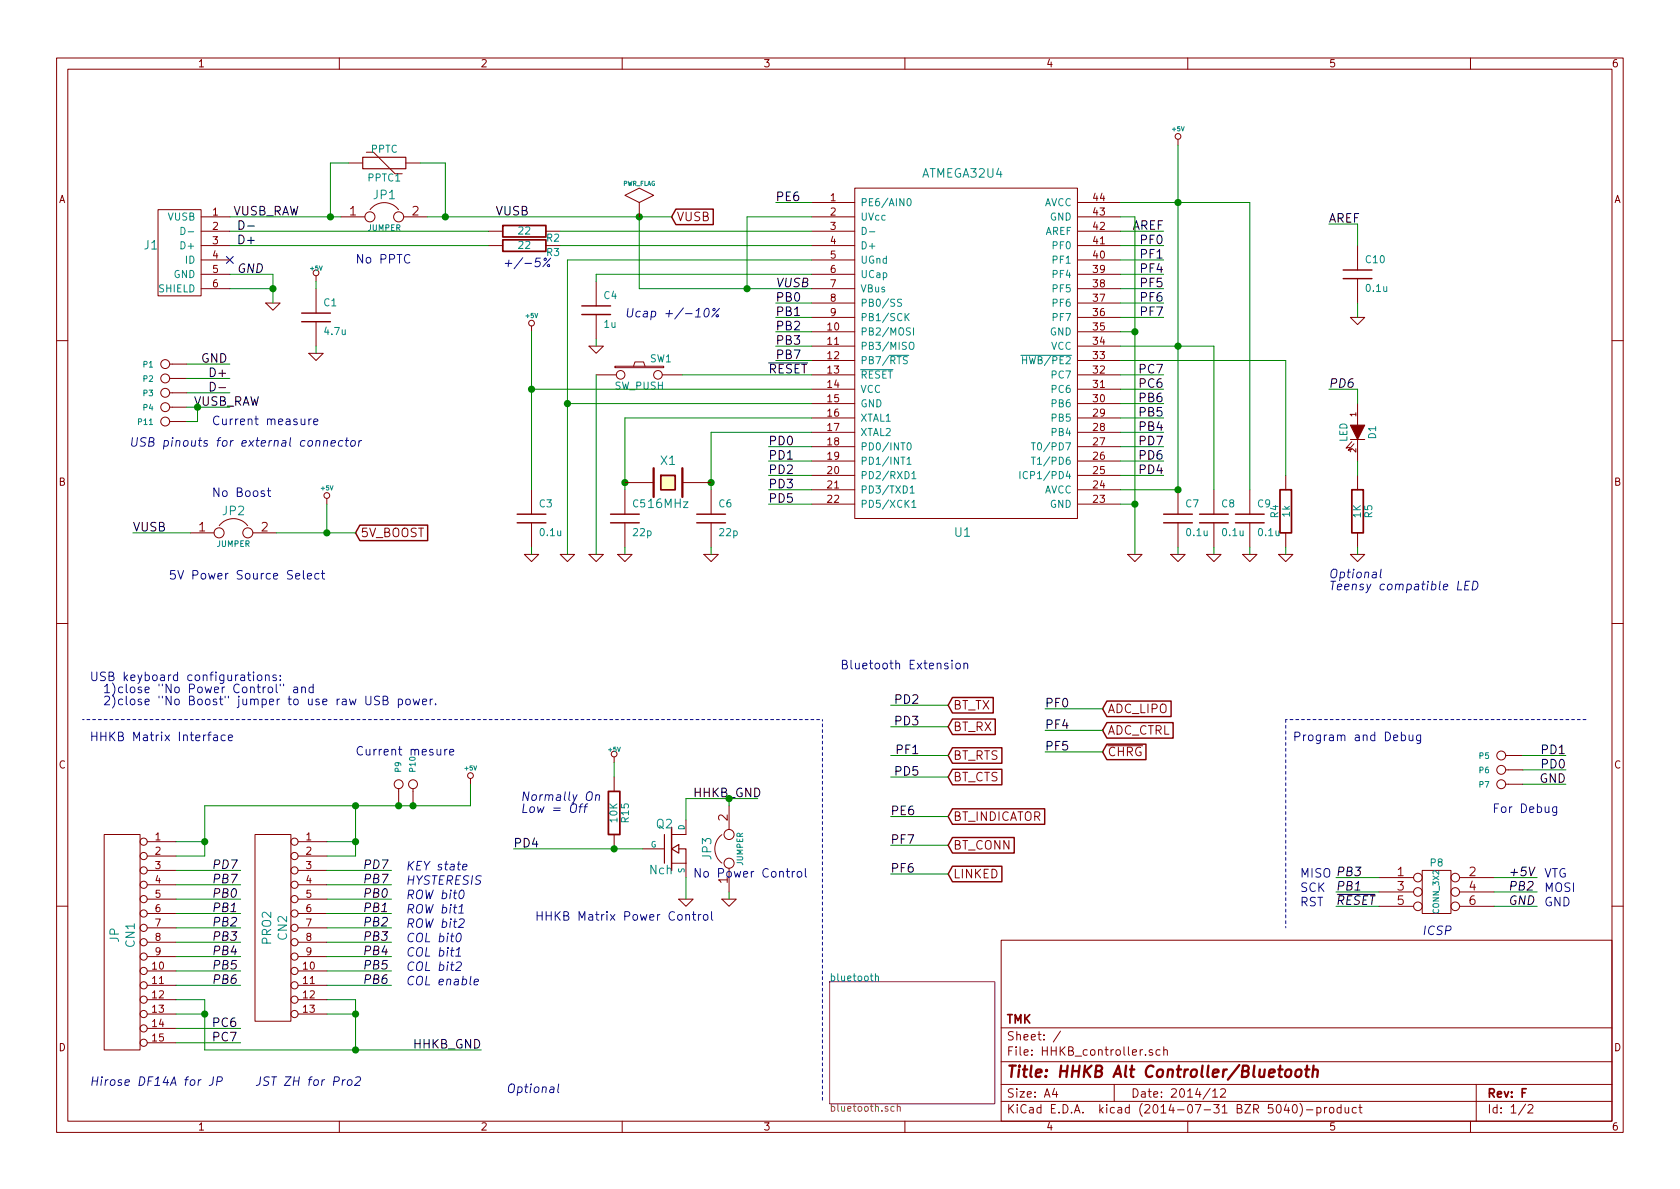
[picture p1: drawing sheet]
EESchema Schematic File Version 2
LIBS:keyboard_parts
LIBS:HHKB_controller-cache
EELAYER 24 0
EELAYER END
$Descr A4 11693 8268
encoding utf-8
Sheet 1 2
Title "HHKB Alt Controller/Bluetooth"
Date "2014/12"
Rev "F"
Comp "TMK"
Comment1 ""
Comment2 ""
Comment3 ""
Comment4 ""
$EndDescr
Text Label 1650 1700 0    60   ~ 0
D+
Text Label 1650 1600 0    60   ~ 0
D-
Text Label 1625 1500 0    60   ~ 0
VUSB_RAW
Text Label 1400 2525 0    60   ~ 0
GND
Text Label 1450 2625 0    60   ~ 0
D+
Text Label 1450 2725 0    60   ~ 0
D-
Text Label 1350 2825 0    60   ~ 0
VUSB_RAW
Text Label 5400 1400 0    60   ~ 0
PE6
Text Label 5400 2400 0    60   ~ 0
PB3
Text Label 5400 2300 0    60   ~ 0
PB2
Text Label 5400 2200 0    60   ~ 0
PB1
Text Label 5400 2500 0    60   ~ 0
PB7
Text Label 5400 2100 0    60   ~ 0
PB0
Text Label 8100 3200 2    60   ~ 0
PD6
Text Label 8100 3300 2    60   ~ 0
PD4
Text Label 8100 3100 2    60   ~ 0
PD7
Text Label 8100 3000 2    60   ~ 0
PB4
Text Label 8100 2900 2    60   ~ 0
PB5
Text Label 8100 2800 2    60   ~ 0
PB6
Text Label 8100 2700 2    60   ~ 0
PC6
Text Label 8100 2600 2    60   ~ 0
PC7
Text Label 8100 2200 2    60   ~ 0
PF7
Text Label 8100 2100 2    60   ~ 0
PF6
Text Label 8100 2000 2    60   ~ 0
PF5
Text Label 8100 1900 2    60   ~ 0
PF4
Text Label 8100 1800 2    60   ~ 0
PF1
Text Label 8100 1700 2    60   ~ 0
PF0
Text Label 8100 1600 2    60   ~ 0
AREF
Text Label 5350 3500 0    60   ~ 0
PD5
Text Label 5350 3400 0    60   ~ 0
PD3
Text Label 5350 3300 0    60   ~ 0
PD2
Text Label 5350 3200 0    60   ~ 0
PD1
Text Label 5350 3100 0    60   ~ 0
PD0
$Comp
L GND #PWR01
U 1 1
P 3950 3850
F 0 "#PWR01" H 3950 3850 30  0001 C CNN
F 1 "GND" H 3950 3780 30  0001 C CNN
F 2 "" H 3950 3850 60  0001 C CNN
F 3 "" H 3950 3850 60  0001 C CNN
	1    3950 3850
	1    0    0    -1  
$EndComp
$Comp
L GND #PWR02
U 1 1
P 8450 3850
F 0 "#PWR02" H 8450 3850 30  0001 C CNN
F 1 "GND" H 8450 3780 30  0001 C CNN
F 2 "" H 8450 3850 60  0001 C CNN
F 3 "" H 8450 3850 60  0001 C CNN
	1    8450 3850
	1    0    0    -1  
$EndComp
$Comp
L GND #PWR03
U 1 1
P 8950 3850
F 0 "#PWR03" H 8950 3850 30  0001 C CNN
F 1 "GND" H 8950 3780 30  0001 C CNN
F 2 "" H 8950 3850 60  0001 C CNN
F 3 "" H 8950 3850 60  0001 C CNN
	1    8950 3850
	1    0    0    -1  
$EndComp
$Comp
L GND #PWR04
U 1 1
P 1900 2100
F 0 "#PWR04" H 1900 2100 30  0001 C CNN
F 1 "GND" H 1900 2030 30  0001 C CNN
F 2 "" H 1900 2100 60  0001 C CNN
F 3 "" H 1900 2100 60  0001 C CNN
	1    1900 2100
	1    0    0    -1  
$EndComp
$Comp
L GND #PWR05
U 1 1
P 8700 3850
F 0 "#PWR05" H 8700 3850 30  0001 C CNN
F 1 "GND" H 8700 3780 30  0001 C CNN
F 2 "" H 8700 3850 60  0001 C CNN
F 3 "" H 8700 3850 60  0001 C CNN
	1    8700 3850
	1    0    0    -1  
$EndComp
$Comp
L GND #PWR06
U 1 1
P 8200 3850
F 0 "#PWR06" H 8200 3850 30  0001 C CNN
F 1 "GND" H 8200 3780 30  0001 C CNN
F 2 "" H 8200 3850 60  0001 C CNN
F 3 "" H 8200 3850 60  0001 C CNN
	1    8200 3850
	1    0    0    -1  
$EndComp
$Comp
L GND #PWR07
U 1 1
P 7900 3850
F 0 "#PWR07" H 7900 3850 30  0001 C CNN
F 1 "GND" H 7900 3780 30  0001 C CNN
F 2 "" H 7900 3850 60  0001 C CNN
F 3 "" H 7900 3850 60  0001 C CNN
	1    7900 3850
	1    0    0    -1  
$EndComp
$Comp
L GND #PWR08
U 1 1
P 4950 3850
F 0 "#PWR08" H 4950 3850 30  0001 C CNN
F 1 "GND" H 4950 3780 30  0001 C CNN
F 2 "" H 4950 3850 60  0001 C CNN
F 3 "" H 4950 3850 60  0001 C CNN
	1    4950 3850
	1    0    0    -1  
$EndComp
$Comp
L ATMEGA32U4 U1
U 1 1
P 6700 2450
F 0 "U1" H 6700 1200 60  0000 C CNN
F 1 "ATMEGA32U4" H 6700 3700 60  0000 C CNN
F 2 "keyboard_parts:QFP44" H 6700 2450 60  0001 C CNN
F 3 "" H 6700 2450 60  0001 C CNN
	1    6700 2450
	1    0    0    -1  
$EndComp
$Comp
L +5V #PWR09
U 1 1
P 8200 1000
F 0 "#PWR09" H 8200 970 20  0001 C CNN
F 1 "+5V" H 8200 1110 30  0000 C CNN
F 2 "" H 8200 1000 60  0001 C CNN
F 3 "" H 8200 1000 60  0001 C CNN
	1    8200 1000
	1    0    0    -1  
$EndComp
$Comp
L +5V #PWR010
U 1 1
P 3700 2300
F 0 "#PWR010" H 3700 2270 20  0001 C CNN
F 1 "+5V" H 3700 2410 30  0000 C CNN
F 2 "" H 3700 2300 60  0001 C CNN
F 3 "" H 3700 2300 60  0001 C CNN
	1    3700 2300
	1    0    0    -1  
$EndComp
$Comp
L +5V #PWR011
U 1 1
P 2275 3500
F 0 "#PWR011" H 2275 3470 20  0001 C CNN
F 1 "+5V" H 2275 3610 30  0000 C CNN
F 2 "" H 2275 3500 60  0001 C CNN
F 3 "" H 2275 3500 60  0001 C CNN
	1    2275 3500
	1    0    0    -1  
$EndComp
$Comp
L C C4
U 1 1
P 4150 2150
F 0 "C4" H 4200 2250 50  0000 L CNN
F 1 "1u" H 4200 2050 50  0000 L CNN
F 2 "keyboard_parts:C_1608" H 4150 2150 60  0001 C CNN
F 3 "" H 4150 2150 60  0001 C CNN
	1    4150 2150
	1    0    0    -1  
$EndComp
$Comp
L C C1
U 1 1
P 2200 2200
F 0 "C1" H 2250 2300 50  0000 L CNN
F 1 "4.7u" H 2250 2100 50  0000 L CNN
F 2 "keyboard_parts:C_3216" H 2200 2200 60  0001 C CNN
F 3 "" H 2200 2200 60  0001 C CNN
	1    2200 2200
	1    0    0    -1  
$EndComp
$Comp
L C C7
U 1 1
P 8200 3600
F 0 "C7" H 8250 3700 50  0000 L CNN
F 1 "0.1u" H 8250 3500 50  0000 L CNN
F 2 "keyboard_parts:C_1608" H 8200 3600 60  0001 C CNN
F 3 "" H 8200 3600 60  0001 C CNN
	1    8200 3600
	1    0    0    -1  
$EndComp
$Comp
L C C8
U 1 1
P 8450 3600
F 0 "C8" H 8500 3700 50  0000 L CNN
F 1 "0.1u" H 8500 3500 50  0000 L CNN
F 2 "keyboard_parts:C_1608" H 8450 3600 60  0001 C CNN
F 3 "" H 8450 3600 60  0001 C CNN
	1    8450 3600
	1    0    0    -1  
$EndComp
$Comp
L C C9
U 1 1
P 8700 3600
F 0 "C9" H 8750 3700 50  0000 L CNN
F 1 "0.1u" H 8750 3500 50  0000 L CNN
F 2 "keyboard_parts:C_1608" H 8700 3600 60  0001 C CNN
F 3 "" H 8700 3600 60  0001 C CNN
	1    8700 3600
	1    0    0    -1  
$EndComp
$Comp
L R R2
U 1 1
P 3650 1600
F 0 "R2" V 3700 1800 50  0000 C CNN
F 1 "22" V 3650 1600 50  0000 C CNN
F 2 "keyboard_parts:R_1608" H 3650 1600 60  0001 C CNN
F 3 "" H 3650 1600 60  0001 C CNN
	1    3650 1600
	0    1    1    0   
$EndComp
$Comp
L R R3
U 1 1
P 3650 1700
F 0 "R3" V 3700 1900 50  0000 C CNN
F 1 "22" V 3650 1700 50  0000 C CNN
F 2 "keyboard_parts:R_1608" H 3650 1700 60  0001 C CNN
F 3 "" H 3650 1700 60  0001 C CNN
	1    3650 1700
	0    1    1    0   
$EndComp
$Comp
L R R4
U 1 1
P 8950 3550
F 0 "R4" V 9030 3550 50  0000 C CNN
F 1 "1k" V 8950 3550 50  0000 C CNN
F 2 "keyboard_parts:R_1608" H 8950 3550 60  0001 C CNN
F 3 "" H 8950 3550 60  0001 C CNN
	1    8950 3550
	-1   0    0    1   
$EndComp
$Comp
L SW_PUSH SW1
U 1 1
P 4450 2600
F 0 "SW1" H 4600 2710 50  0000 C CNN
F 1 "SW_PUSH" H 4450 2520 50  0000 C CNN
F 2 "keyboard_parts:SW_TACT_TH_HORIZ_LOW" H 4450 2600 60  0001 C CNN
F 3 "" H 4450 2600 60  0001 C CNN
	1    4450 2600
	1    0    0    -1  
$EndComp
$Comp
L GND #PWR012
U 1 1
P 3700 3850
F 0 "#PWR012" H 3700 3850 30  0001 C CNN
F 1 "GND" H 3700 3780 30  0001 C CNN
F 2 "" H 3700 3850 60  0001 C CNN
F 3 "" H 3700 3850 60  0001 C CNN
	1    3700 3850
	1    0    0    -1  
$EndComp
$Comp
L C C5
U 1 1
P 4350 3600
F 0 "C5" H 4400 3700 50  0000 L CNN
F 1 "22p" H 4400 3500 50  0000 L CNN
F 2 "keyboard_parts:C_1608" H 4350 3600 60  0001 C CNN
F 3 "" H 4350 3600 60  0001 C CNN
	1    4350 3600
	1    0    0    -1  
$EndComp
$Comp
L C C6
U 1 1
P 4950 3600
F 0 "C6" H 5000 3700 50  0000 L CNN
F 1 "22p" H 5000 3500 50  0000 L CNN
F 2 "keyboard_parts:C_1608" H 4950 3600 60  0001 C CNN
F 3 "" H 4950 3600 60  0001 C CNN
	1    4950 3600
	1    0    0    -1  
$EndComp
$Comp
L C C3
U 1 1
P 3700 3600
F 0 "C3" H 3750 3700 50  0000 L CNN
F 1 "0.1u" H 3750 3500 50  0000 L CNN
F 2 "keyboard_parts:C_1608" H 3700 3600 60  0001 C CNN
F 3 "" H 3700 3600 60  0001 C CNN
	1    3700 3600
	1    0    0    -1  
$EndComp
Text Label 5350 2600 0    60   ~ 0
~RESET
$Comp
L GND #PWR013
U 1 1
P 4150 2400
F 0 "#PWR013" H 4150 2400 30  0001 C CNN
F 1 "GND" H 4150 2330 30  0001 C CNN
F 2 "" H 4150 2400 60  0001 C CNN
F 3 "" H 4150 2400 60  0001 C CNN
	1    4150 2400
	1    0    0    -1  
$EndComp
$Comp
L GND #PWR014
U 1 1
P 4150 3850
F 0 "#PWR014" H 4150 3850 30  0001 C CNN
F 1 "GND" H 4150 3780 30  0001 C CNN
F 2 "" H 4150 3850 60  0001 C CNN
F 3 "" H 4150 3850 60  0001 C CNN
	1    4150 3850
	1    0    0    -1  
$EndComp
$Comp
L GND #PWR015
U 1 1
P 4350 3850
F 0 "#PWR015" H 4350 3850 30  0001 C CNN
F 1 "GND" H 4350 3780 30  0001 C CNN
F 2 "" H 4350 3850 60  0001 C CNN
F 3 "" H 4350 3850 60  0001 C CNN
	1    4350 3850
	1    0    0    -1  
$EndComp
$Comp
L CONN_1 P5
U 1 1
P 10450 5250
F 0 "P5" H 10530 5250 40  0000 L CNN
F 1 "PD1" H 10450 5305 30  0001 C CNN
F 2 "keyboard_parts:PIN_1" H 10450 5250 60  0001 C CNN
F 3 "" H 10450 5250 60  0000 C CNN
	1    10450 5250
	-1   0    0    1   
$EndComp
$Comp
L CONN_1 P1
U 1 1
P 1150 2525
F 0 "P1" H 1230 2525 40  0000 L CNN
F 1 "GND" H 1150 2580 30  0001 C CNN
F 2 "keyboard_parts:PIN_1" H 1150 2525 60  0001 C CNN
F 3 "" H 1150 2525 60  0000 C CNN
	1    1150 2525
	-1   0    0    1   
$EndComp
$Comp
L CONN_1 P2
U 1 1
P 1150 2625
F 0 "P2" H 1230 2625 40  0000 L CNN
F 1 "D+" H 1150 2680 30  0001 C CNN
F 2 "keyboard_parts:PIN_1" H 1150 2625 60  0001 C CNN
F 3 "" H 1150 2625 60  0000 C CNN
	1    1150 2625
	-1   0    0    1   
$EndComp
$Comp
L CONN_1 P3
U 1 1
P 1150 2725
F 0 "P3" H 1230 2725 40  0000 L CNN
F 1 "D-" H 1150 2780 30  0001 C CNN
F 2 "keyboard_parts:PIN_1" H 1150 2725 60  0001 C CNN
F 3 "" H 1150 2725 60  0000 C CNN
	1    1150 2725
	-1   0    0    1   
$EndComp
$Comp
L CONN_1 P4
U 1 1
P 1150 2825
F 0 "P4" H 1230 2825 40  0000 L CNN
F 1 "VUSB" H 1150 2880 30  0001 C CNN
F 2 "keyboard_parts:PIN_1_SQUARE" H 1150 2825 60  0001 C CNN
F 3 "" H 1150 2825 60  0000 C CNN
	1    1150 2825
	-1   0    0    1   
$EndComp
Text Notes 900  3100 0    60   Italic 0
USB pinouts for external connector
Text Notes 4350 2200 0    60   Italic 0
Ucap +/-10%
Text Notes 3500 1850 0    60   Italic 0
+/-5%
$Comp
L LED D1
U 1 1
P 9450 3000
F 0 "D1" H 9450 3100 50  0000 C CNN
F 1 "LED" H 9450 2900 50  0000 C CNN
F 2 "keyboard_parts:LED_2012_HSOL" H 9450 3000 60  0001 C CNN
F 3 "" H 9450 3000 60  0000 C CNN
	1    9450 3000
	0    1    1    0   
$EndComp
$Comp
L R R5
U 1 1
P 9450 3550
F 0 "R5" V 9530 3550 50  0000 C CNN
F 1 "1K" V 9450 3550 50  0000 C CNN
F 2 "keyboard_parts:R_1608" H 9450 3550 60  0001 C CNN
F 3 "" H 9450 3550 60  0000 C CNN
	1    9450 3550
	1    0    0    -1  
$EndComp
$Comp
L GND #PWR016
U 1 1
P 9450 3850
F 0 "#PWR016" H 9450 3850 30  0001 C CNN
F 1 "GND" H 9450 3780 30  0001 C CNN
F 2 "" H 9450 3850 60  0000 C CNN
F 3 "" H 9450 3850 60  0000 C CNN
	1    9450 3850
	1    0    0    -1  
$EndComp
Text Label 9250 2700 0    60   Italic 0
PD6
Text Notes 9250 4100 0    60   Italic 0
Optional\nTeensy compatible LED
$Comp
L CONN_13 CN2
U 1 1
P 1925 6450
F 0 "CN2" V 1885 6450 60  0000 C CNN
F 1 "PRO2" V 1995 6450 60  0000 C CNN
F 2 "keyboard_parts:HHKB_PRO2_ZH13" H 1925 6450 60  0001 C CNN
F 3 "" H 1925 6450 60  0000 C CNN
	1    1925 6450
	-1   0    0    -1  
$EndComp
Text Notes 1775 7550 0    60   Italic 0
JST ZH for Pro2
Text Label 2525 6250 0    60   Italic 0
PB0
Text Label 2525 6350 0    60   Italic 0
PB1
Text Label 2525 6450 0    60   Italic 0
PB2
Text Label 2525 6550 0    60   Italic 0
PB3
Text Label 2525 6650 0    60   Italic 0
PB4
Text Label 2525 6750 0    60   Italic 0
PB5
Text Label 2525 6850 0    60   Italic 0
PB6
Text Label 2525 6150 0    60   Italic 0
PB7
Text Label 2525 6050 0    60   Italic 0
PD7
Text Notes 2825 6050 0    60   Italic 0
KEY state
Text Notes 2825 6150 0    60   Italic 0
HYSTERESIS
Text Notes 2825 6250 0    60   Italic 0
ROW bit0
Text Notes 2825 6350 0    60   Italic 0
ROW bit1
Text Notes 2825 6450 0    60   Italic 0
ROW bit2
Text Notes 2825 6550 0    60   Italic 0
COL bit0
Text Notes 2825 6650 0    60   Italic 0
COL bit1
Text Notes 2825 6750 0    60   Italic 0
COL bit2
Text Notes 2825 6850 0    60   Italic 0
COL enable
Text Label 10900 5250 2    60   ~ 0
PD1
$Comp
L CONN_1 P6
U 1 1
P 10450 5350
F 0 "P6" H 10530 5350 40  0000 L CNN
F 1 "PD0" H 10450 5405 30  0001 C CNN
F 2 "keyboard_parts:PIN_1" H 10450 5350 60  0001 C CNN
F 3 "" H 10450 5350 60  0000 C CNN
	1    10450 5350
	-1   0    0    1   
$EndComp
Text Label 10900 5350 2    60   ~ 0
PD0
$Comp
L CONN_15 CN1
U 1 1
P 875 6550
F 0 "CN1" V 845 6600 60  0000 C CNN
F 1 "JP" V 955 6600 60  0000 C CNN
F 2 "keyboard_parts:HHKB_JP_HRS_DF14_15P" H 875 6600 60  0001 C CNN
F 3 "" H 875 6600 60  0000 C CNN
	1    875  6550
	-1   0    0    -1  
$EndComp
Text Label 1475 6250 0    60   Italic 0
PB0
Text Label 1475 6350 0    60   Italic 0
PB1
Text Label 1475 6450 0    60   Italic 0
PB2
Text Label 1475 6550 0    60   Italic 0
PB3
Text Label 1475 6650 0    60   Italic 0
PB4
Text Label 1475 6750 0    60   Italic 0
PB5
Text Label 1475 6850 0    60   Italic 0
PB6
Text Label 1475 6150 0    60   Italic 0
PB7
Text Label 1475 6050 0    60   Italic 0
PD7
$Comp
L +5V #PWR017
U 1 1
P 3275 5450
F 0 "#PWR017" H 3275 5420 20  0001 C CNN
F 1 "+5V" H 3275 5560 30  0000 C CNN
F 2 "" H 3275 5450 60  0000 C CNN
F 3 "" H 3275 5450 60  0000 C CNN
	1    3275 5450
	1    0    0    -1  
$EndComp
Text Notes 625  7550 0    60   Italic 0
Hirose DF14A for JP
Text Label 5400 2000 0    60   Italic 0
VUSB
Text Label 1650 1900 0    60   Italic 0
GND
$Comp
L GND #PWR018
U 1 1
P 2200 2450
F 0 "#PWR018" H 2200 2450 30  0001 C CNN
F 1 "GND" H 2200 2380 30  0001 C CNN
F 2 "" H 2200 2450 60  0000 C CNN
F 3 "" H 2200 2450 60  0000 C CNN
	1    2200 2450
	1    0    0    -1  
$EndComp
$Comp
L +5V #PWR019
U 1 1
P 2200 1950
F 0 "#PWR019" H 2200 2040 20  0001 C CNN
F 1 "+5V" H 2200 2040 30  0000 C CNN
F 2 "" H 2200 1950 60  0000 C CNN
F 3 "" H 2200 1950 60  0000 C CNN
	1    2200 1950
	1    0    0    -1  
$EndComp
Text Notes 9900 6500 0    60   Italic 0
ICSP
$Comp
L CONN_3X2 P8
U 1 1
P 10000 6200
F 0 "P8" H 10000 6400 50  0000 C CNN
F 1 "CONN_3X2" V 10000 6200 40  0000 C CNN
F 2 "keyboard_parts:AVR_ICSP_3x2" H 10000 6150 60  0001 C CNN
F 3 "" H 10000 6150 60  0000 C CNN
	1    10000 6200
	1    0    0    -1  
$EndComp
Text Label 9300 6100 0    60   Italic 0
PB3
Text Label 9300 6200 0    60   Italic 0
PB1
Text Label 9300 6300 0    60   Italic 0
~RESET
Text Label 10500 6200 0    60   Italic 0
PB2
Text Label 10500 6300 0    60   Italic 0
GND
Text Label 10500 6100 0    60   Italic 0
+5V
Text Notes 10750 6100 0    60   ~ 0
VTG
Text Notes 10750 6200 0    60   ~ 0
MOSI
Text Notes 9050 6100 0    60   ~ 0
MISO
Text Notes 9050 6200 0    60   ~ 0
SCK
Text Notes 9050 6300 0    60   ~ 0
RST
Text Notes 10750 6300 0    60   ~ 0
GND
$Comp
L C C10
U 1 1
P 9450 1900
F 0 "C10" H 9500 2000 50  0000 L CNN
F 1 "0.1u" H 9500 1800 50  0000 L CNN
F 2 "keyboard_parts:C_1608" H 9450 1900 60  0001 C CNN
F 3 "" H 9450 1900 60  0000 C CNN
	1    9450 1900
	1    0    0    -1  
$EndComp
$Comp
L GND #PWR020
U 1 1
P 9450 2200
F 0 "#PWR020" H 9450 2200 30  0001 C CNN
F 1 "GND" H 9450 2130 30  0001 C CNN
F 2 "" H 9450 2200 60  0000 C CNN
F 3 "" H 9450 2200 60  0000 C CNN
	1    9450 2200
	1    0    0    -1  
$EndComp
Text Label 9250 1550 0    60   ~ 0
AREF
$Sheet
S 5775 6825 1150 850 
U 51AFD396
F0 "bluetooth" 50
F1 "bluetooth.sch" 50
$EndSheet
Text GLabel 4675 1500 2    60   Input ~ 0
VUSB
Text GLabel 2475 3700 2    60   Input ~ 0
5V_BOOST
Text GLabel 6600 5050 2    60   Input ~ 0
BT_RX
Text GLabel 6600 4900 2    60   Input ~ 0
BT_TX
Text Label 6400 5050 2    60   ~ 0
PD3
Text Label 6400 4900 2    60   ~ 0
PD2
Text Notes 6750 4650 2    60   ~ 0
Bluetooth Extension
$Comp
L CONN_1 P7
U 1 1
P 10450 5450
F 0 "P7" H 10530 5450 40  0000 L CNN
F 1 "GND" H 10450 5505 30  0001 C CNN
F 2 "keyboard_parts:PIN_1" H 10450 5450 60  0001 C CNN
F 3 "" H 10450 5450 60  0000 C CNN
	1    10450 5450
	-1   0    0    1   
$EndComp
Text Label 10900 5450 2    60   ~ 0
GND
Text Notes 10850 5650 2    60   ~ 0
For Debug
Text GLabel 6600 5250 2    60   Input ~ 0
BT_RTS
Text Label 6400 5400 2    60   ~ 0
PD5
NoConn ~ 1600 1800
$Comp
L MOSFET_N Q2
U 1 1
P 4675 5900
F 0 "Q2" H 4685 6070 60  0000 R CNN
F 1 "Nch" H 4685 5750 60  0000 R CNN
F 2 "keyboard_parts:MOS_FET_SOT23-3_HSOL" H 4675 5900 60  0001 C CNN
F 3 "" H 4675 5900 60  0000 C CNN
	1    4675 5900
	1    0    0    -1  
$EndComp
$Comp
L GND #PWR021
U 1 1
P 4775 6250
F 0 "#PWR021" H 4775 6250 30  0001 C CNN
F 1 "GND" H 4775 6180 30  0001 C CNN
F 2 "" H 4775 6250 60  0000 C CNN
F 3 "" H 4775 6250 60  0000 C CNN
	1    4775 6250
	1    0    0    -1  
$EndComp
$Comp
L R R15
U 1 1
P 4275 5650
F 0 "R15" V 4355 5650 50  0000 C CNN
F 1 "10K" V 4275 5650 50  0000 C CNN
F 2 "keyboard_parts:R_1608" H 4275 5650 60  0001 C CNN
F 3 "" H 4275 5650 60  0000 C CNN
	1    4275 5650
	1    0    0    -1  
$EndComp
$Comp
L +5V #PWR022
U 1 1
P 4275 5300
F 0 "#PWR022" H 4275 5390 20  0001 C CNN
F 1 "+5V" H 4275 5390 30  0000 C CNN
F 2 "" H 4275 5300 60  0000 C CNN
F 3 "" H 4275 5300 60  0000 C CNN
	1    4275 5300
	1    0    0    -1  
$EndComp
Text Notes 3725 6400 0    60   ~ 0
HHKB Matrix Power Control
Text Label 4825 5550 0    60   ~ 0
HHKB_GND
Text Label 3575 5900 0    60   ~ 0
PD4
Text Label 2875 7300 0    60   ~ 0
HHKB_GND
Text Notes 3625 5650 0    60   Italic 0
Normally On\nLow = Off
$Comp
L JUMPER JP3
U 1 1
P 5075 5900
F 0 "JP3" H 5075 6050 60  0000 C CNN
F 1 "JUMPER" H 5075 5820 40  0000 C CNN
F 2 "keyboard_parts:SOLDER_JUMPER_2" H 5075 5900 60  0001 C CNN
F 3 "" H 5075 5900 60  0000 C CNN
	1    5075 5900
	0    -1   -1   0   
$EndComp
Text GLabel 7675 4925 2    60   Input ~ 0
ADC_LIPO
Text Label 7275 4925 0    60   ~ 0
PF0
$Comp
L GND #PWR023
U 1 1
P 5075 6250
F 0 "#PWR023" H 5075 6250 30  0001 C CNN
F 1 "GND" H 5075 6180 30  0001 C CNN
F 2 "" H 5075 6250 60  0000 C CNN
F 3 "" H 5075 6250 60  0000 C CNN
	1    5075 6250
	1    0    0    -1  
$EndComp
Text Label 1475 7150 0    60   ~ 0
PC6
Text Label 1475 7250 0    60   ~ 0
PC7
$Comp
L JUMPER JP2
U 1 1
P 1625 3700
F 0 "JP2" H 1625 3850 60  0000 C CNN
F 1 "JUMPER" H 1625 3620 40  0000 C CNN
F 2 "keyboard_parts:SOLDER_JUMPER_2" H 1625 3700 60  0001 C CNN
F 3 "" H 1625 3700 60  0000 C CNN
	1    1625 3700
	1    0    0    -1  
$EndComp
Text GLabel 6600 5400 2    60   Input ~ 0
BT_CTS
Text Label 6400 5250 2    60   ~ 0
PF1
Text GLabel 6600 5675 2    60   Input ~ 0
BT_INDICATOR
Text Label 6200 5675 0    60   ~ 0
PE6
Text Notes 4825 6100 0    60   ~ 0
No Power Control
Text Notes 1475 3450 0    60   ~ 0
No Boost
Text Notes 625  4900 0    60   ~ 0
USB keyboard configurations:\n  1)close "No Power Control" and\n  2)close "No Boost" jumper to use raw USB power.
Text Notes 625  5150 0    60   ~ 0
HHKB Matrix Interface
Text Notes 9000 5150 0    60   ~ 0
Program and Debug
$Comp
L USB_mini_micro_B J1
U 1 1
P 1450 1650
F 0 "J1" H 1050 1600 60  0000 C CNN
F 1 "USB_mini_micro_B" H 1300 1900 60  0001 C CNN
F 2 "keyboard_parts:USB_miniB_hirose_new" H 1400 1650 60  0001 C CNN
F 3 "" H 1400 1650 60  0000 C CNN
	1    1450 1650
	1    0    0    -1  
$EndComp
Text GLabel 6600 5875 2    60   Input ~ 0
BT_CONN
Text Label 6200 5875 0    60   ~ 0
PF7
Text GLabel 6600 6075 2    60   Input ~ 0
LINKED
Text Label 6200 6075 0    60   ~ 0
PF6
Text GLabel 7675 5225 2    60   Input ~ 0
~CHRG
Text Label 7275 5225 0    60   ~ 0
PF5
Text Notes 3525 7600 0    60   Italic 0
Optional
Text Label 925  3700 0    60   ~ 0
VUSB
Text Notes 1175 4025 0    60   ~ 0
5V Power Source Select
Text GLabel 7675 5075 2    60   Input ~ 0
ADC_CTRL
Text Label 7275 5075 0    60   ~ 0
PF4
Text Notes 2475 1825 0    60   ~ 0
No PPTC
$Comp
L PPTC PPTC1
U 1 1
P 2675 1125
F 0 "PPTC1" H 2675 1225 50  0000 C CNN
F 1 "PPTC" H 2675 1025 50  0000 C CNN
F 2 "keyboard_parts:PPTC_nano" V 2675 1125 60  0001 C CNN
F 3 "" V 2675 1125 60  0000 C CNN
	1    2675 1125
	1    0    0    1   
$EndComp
$Comp
L JUMPER JP1
U 1 1
P 2675 1500
F 0 "JP1" H 2675 1650 60  0000 C CNN
F 1 "JUMPER" H 2675 1420 40  0000 C CNN
F 2 "keyboard_parts:SOLDER_JUMPER_2" H 2675 1500 60  0001 C CNN
F 3 "" H 2675 1500 60  0000 C CNN
	1    2675 1500
	1    0    0    -1  
$EndComp
Text Label 3450 1500 0    60   ~ 0
VUSB
Wire Wire Line
	1300 2825 1600 2825
Wire Wire Line
	1300 2725 1600 2725
Wire Wire Line
	1300 2625 1600 2625
Wire Wire Line
	1300 2525 1600 2525
Wire Wire Line
	10600 5250 10900 5250
Wire Wire Line
	5650 1400 5400 1400
Wire Wire Line
	7800 3200 8100 3200
Wire Wire Line
	7800 2200 8100 2200
Wire Wire Line
	7800 2100 8100 2100
Wire Wire Line
	7800 2000 8100 2000
Wire Wire Line
	7800 1900 8100 1900
Wire Wire Line
	7800 1800 8100 1800
Wire Wire Line
	7800 1700 8100 1700
Wire Wire Line
	7800 1600 8100 1600
Wire Wire Line
	5650 3300 5350 3300
Wire Wire Line
	5650 3500 5350 3500
Wire Wire Line
	5650 2500 5400 2500
Connection ~ 7900 2300
Wire Wire Line
	7800 1500 7900 1500
Wire Wire Line
	3950 1800 3950 3850
Wire Wire Line
	5650 2700 3700 2700
Wire Wire Line
	5650 3400 5350 3400
Wire Wire Line
	4150 2600 4150 3850
Wire Wire Line
	4150 2350 4150 2400
Connection ~ 3700 2700
Wire Wire Line
	3950 1800 5650 1800
Wire Wire Line
	8200 3850 8200 3800
Wire Wire Line
	8700 3800 8700 3850
Connection ~ 4350 3350
Wire Wire Line
	4350 2900 4350 3400
Wire Wire Line
	4350 2900 5650 2900
Wire Wire Line
	4750 2600 5650 2600
Wire Wire Line
	8950 3300 8950 2500
Wire Wire Line
	8950 2500 7800 2500
Wire Wire Line
	7800 2400 8450 2400
Connection ~ 8200 1400
Connection ~ 8200 3400
Wire Wire Line
	1600 1700 3400 1700
Wire Wire Line
	1600 1600 3400 1600
Wire Wire Line
	8200 1000 8200 3400
Wire Wire Line
	8200 3400 7800 3400
Connection ~ 8200 2400
Wire Wire Line
	8450 2400 8450 3400
Wire Wire Line
	7800 1400 8700 1400
Wire Wire Line
	8700 1400 8700 3400
Wire Wire Line
	5650 3000 4950 3000
Wire Wire Line
	4950 3000 4950 3400
Connection ~ 4950 3350
Wire Wire Line
	5650 1900 4150 1900
Wire Wire Line
	4150 1900 4150 1950
Wire Wire Line
	3700 3800 3700 3850
Wire Wire Line
	8450 3850 8450 3800
Wire Wire Line
	3950 2800 5650 2800
Connection ~ 3950 2800
Wire Wire Line
	5400 2400 5650 2400
Wire Wire Line
	5650 2200 5400 2200
Wire Wire Line
	4350 3850 4350 3800
Wire Wire Line
	7900 1500 7900 3850
Wire Wire Line
	4950 3850 4950 3800
Wire Wire Line
	7900 2300 7800 2300
Wire Wire Line
	8950 3850 8950 3800
Wire Wire Line
	5650 2100 5400 2100
Wire Wire Line
	5650 3100 5350 3100
Wire Wire Line
	5650 3200 5350 3200
Wire Wire Line
	7800 3300 8100 3300
Wire Wire Line
	7800 2600 8100 2600
Wire Wire Line
	7800 2700 8100 2700
Wire Wire Line
	7800 2800 8100 2800
Wire Wire Line
	7800 2900 8100 2900
Wire Wire Line
	7800 3000 8100 3000
Wire Wire Line
	7800 3100 8100 3100
Wire Wire Line
	7800 3500 7900 3500
Connection ~ 7900 3500
Wire Wire Line
	5650 2300 5400 2300
Wire Wire Line
	9450 3300 9450 3200
Wire Wire Line
	9450 2800 9450 2700
Wire Wire Line
	9450 2700 9250 2700
Wire Wire Line
	9450 3850 9450 3800
Wire Wire Line
	2275 6950 2475 6950
Wire Wire Line
	2475 6950 2475 7300
Wire Wire Line
	2275 7050 2475 7050
Connection ~ 2475 7050
Wire Wire Line
	2475 5950 2275 5950
Wire Wire Line
	2475 5600 2475 5950
Wire Wire Line
	2275 5850 2475 5850
Connection ~ 2475 5850
Wire Wire Line
	2275 6050 2725 6050
Wire Wire Line
	2275 6150 2725 6150
Wire Wire Line
	2275 6250 2725 6250
Wire Wire Line
	2275 6350 2725 6350
Wire Wire Line
	2275 6450 2725 6450
Wire Wire Line
	2275 6550 2725 6550
Wire Wire Line
	2275 6650 2725 6650
Wire Wire Line
	2275 6750 2725 6750
Wire Wire Line
	2275 6850 2725 6850
Wire Wire Line
	10600 5350 10900 5350
Wire Wire Line
	1225 6050 1675 6050
Wire Wire Line
	1225 6150 1675 6150
Wire Wire Line
	1225 6250 1675 6250
Wire Wire Line
	1225 6350 1675 6350
Wire Wire Line
	1225 6450 1675 6450
Wire Wire Line
	1225 6550 1675 6550
Wire Wire Line
	1225 6650 1675 6650
Wire Wire Line
	1225 6750 1675 6750
Wire Wire Line
	1225 6850 1675 6850
Wire Wire Line
	1225 5850 1425 5850
Connection ~ 1425 5850
Wire Wire Line
	1425 5950 1225 5950
Wire Wire Line
	1225 7050 1425 7050
Wire Wire Line
	5200 1500 5650 1500
Wire Wire Line
	1600 1900 1900 1900
Wire Wire Line
	1900 1900 1900 2100
Wire Wire Line
	2200 1950 2200 2000
Wire Wire Line
	2200 2400 2200 2450
Wire Wire Line
	10400 6100 10700 6100
Wire Wire Line
	10400 6200 10700 6200
Wire Wire Line
	10400 6300 10700 6300
Wire Wire Line
	9600 6100 9300 6100
Wire Wire Line
	9600 6200 9300 6200
Wire Wire Line
	9600 6300 9300 6300
Wire Wire Line
	9250 1550 9450 1550
Wire Wire Line
	9450 1550 9450 1700
Wire Wire Line
	9450 2100 9450 2200
Wire Wire Line
	6600 5050 6200 5050
Wire Wire Line
	6600 4900 6200 4900
Wire Wire Line
	10600 5450 10900 5450
Wire Wire Line
	6600 5250 6200 5250
Wire Wire Line
	1600 2000 1900 2000
Connection ~ 1900 2000
Wire Wire Line
	4775 6250 4775 6100
Wire Wire Line
	4275 5300 4275 5400
Connection ~ 4275 5900
Wire Wire Line
	4775 5700 4775 5550
Wire Wire Line
	4775 5550 5275 5550
Wire Wire Line
	3575 5900 4475 5900
Connection ~ 2475 7300
Connection ~ 2475 5600
Wire Wire Line
	3275 5600 3275 5450
Wire Wire Line
	1425 5600 3275 5600
Wire Wire Line
	5075 5600 5075 5550
Connection ~ 5075 5550
Wire Wire Line
	7675 4925 7275 4925
Wire Wire Line
	5075 6200 5075 6250
Wire Wire Line
	1225 6950 1425 6950
Connection ~ 1425 7050
Wire Wire Line
	1225 7150 1675 7150
Wire Wire Line
	1225 7250 1675 7250
Wire Wire Line
	1925 3700 2475 3700
Wire Wire Line
	3700 2300 3700 3400
Connection ~ 2275 3700
Wire Wire Line
	2275 3700 2275 3500
Wire Wire Line
	6600 5400 6200 5400
Wire Wire Line
	6200 5675 6600 5675
Wire Notes Line
	575  5000 5725 5000
Wire Notes Line
	5725 5000 5725 7650
Wire Notes Line
	8950 6450 8950 5000
Wire Notes Line
	8950 5000 11050 5000
Wire Wire Line
	6600 5875 6200 5875
Wire Wire Line
	6200 6075 6600 6075
Wire Wire Line
	7275 5225 7675 5225
Wire Wire Line
	1425 5950 1425 5600
Wire Wire Line
	1425 7300 3350 7300
Wire Wire Line
	1425 6950 1425 7300
Wire Wire Line
	5650 2000 4450 2000
Wire Wire Line
	4450 2000 4450 1500
Connection ~ 4450 1500
Wire Wire Line
	1325 3700 925  3700
Wire Wire Line
	7275 5075 7675 5075
Wire Wire Line
	3900 1600 5650 1600
Wire Wire Line
	5650 1700 3900 1700
Wire Wire Line
	1600 1500 2375 1500
Wire Wire Line
	2975 1500 4675 1500
Wire Wire Line
	2425 1125 2300 1125
Wire Wire Line
	2300 1125 2300 1500
Connection ~ 2300 1500
Wire Wire Line
	2925 1125 3100 1125
Wire Wire Line
	3100 1125 3100 1500
Connection ~ 3100 1500
Wire Wire Line
	5200 1500 5200 2000
Connection ~ 5200 2000
$Comp
L XTAL X1
U 1 1
P 4650 3350
F 0 "X1" H 4650 3500 60  0000 C CNN
F 1 "16MHz" H 4650 3200 60  0000 C CNN
F 2 "keyboard_parts:HC-49_SMT" H 4650 3350 60  0001 C CNN
F 3 "" H 4650 3350 60  0000 C CNN
	1    4650 3350
	1    0    0    -1  
$EndComp
$Comp
L PWR_FLAG #FLG024
U 1 1
P 4450 1500
F 0 "#FLG024" H 4450 1770 30  0001 C CNN
F 1 "PWR_FLAG" H 4450 1730 30  0000 C CNN
F 2 "" H 4450 1500 60  0000 C CNN
F 3 "" H 4450 1500 60  0000 C CNN
	1    4450 1500
	1    0    0    -1  
$EndComp
$Comp
L CONN_1 P10
U 1 1
P 2875 5450
F 0 "P10" H 2955 5450 40  0000 L CNN
F 1 "CONN_1" H 2875 5505 30  0001 C CNN
F 2 "keyboard_parts:PIN_1" H 2875 5450 60  0001 C CNN
F 3 "" H 2875 5450 60  0000 C CNN
	1    2875 5450
	0    -1   -1   0   
$EndComp
$Comp
L CONN_1 P9
U 1 1
P 2775 5450
F 0 "P9" H 2855 5450 40  0000 L CNN
F 1 "CONN_1" H 2775 5505 30  0001 C CNN
F 2 "keyboard_parts:PIN_1" H 2775 5450 60  0001 C CNN
F 3 "" H 2775 5450 60  0000 C CNN
	1    2775 5450
	0    -1   -1   0   
$EndComp
Text Notes 2475 5250 0    60   ~ 0
Current mesure
Connection ~ 2875 5600
Connection ~ 2775 5600
$Comp
L CONN_1 P11
U 1 1
P 1150 2925
F 0 "P11" H 1230 2925 40  0000 L CNN
F 1 "CONN_1" H 1150 2980 30  0001 C CNN
F 2 "keyboard_parts:PIN_1" H 1150 2925 60  0001 C CNN
F 3 "" H 1150 2925 60  0000 C CNN
	1    1150 2925
	-1   0    0    1   
$EndComp
Wire Wire Line
	1300 2925 1375 2925
Wire Wire Line
	1375 2925 1375 2825
Connection ~ 1375 2825
Text Notes 1475 2950 0    60   ~ 0
Current measure
$EndSCHEMATC
